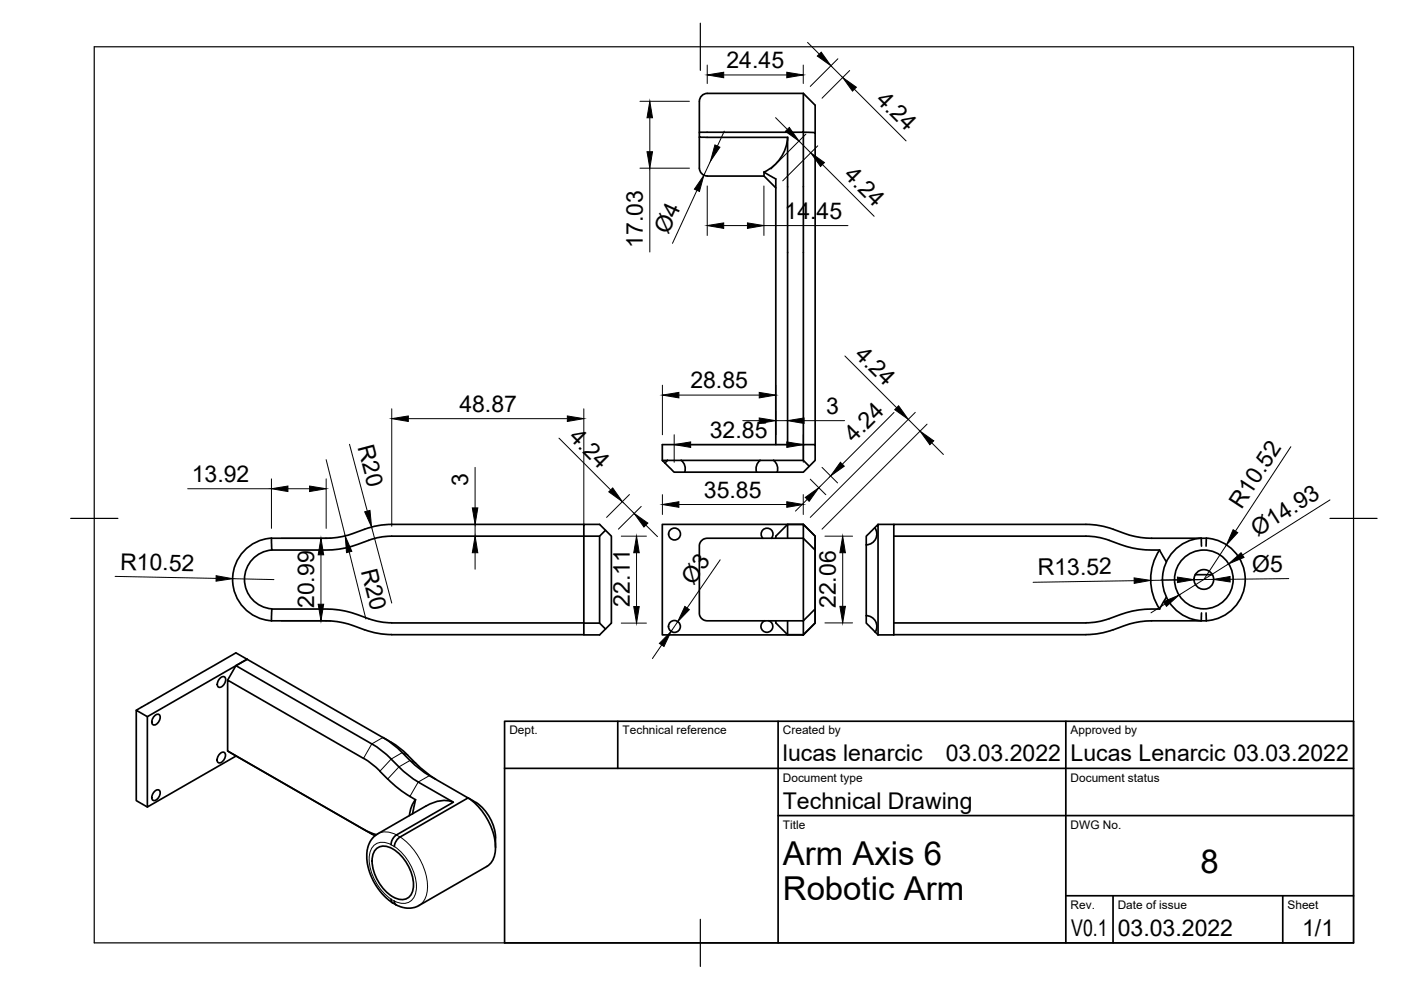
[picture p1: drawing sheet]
<svg xmlns="http://www.w3.org/2000/svg" width="297mm" height="210mm" viewBox="0 0 297 210" stroke-linecap="round" stroke-linejoin="round" font-family="sans-serif">
<!-- layer: Sichtbar -->
<g fill="none" stroke="#000" stroke-width=".36">
<path d="M170.3 19.8v8.2l-22 .1v-6.6M170.3 19.8l2.5 2.5v5.8M170.3 19.8h-20.3a1.66 1.66 0 0 0-1.7 1.7M148.3 28.1v1h.3h18.4v65.2M148.3 29.1v6.6M148.3 35.6a1.66 1.66 0 0 0 1.7 1.7h12l2.5 2.5M162 36.5v.8M162 36.5l2.5 1.4v56.4M167 29.1a8.8 8.8 0 0 1-5 7.4M141.5 97.6l-.5 .6M144.4 97.6a2.3 2.3 0 0 1 .8 2.5M161.2 97.6a2.3 2.3 0 0 0-.8 2.5"/>
<path d="M164 97.6a2.3 2.3 0 0 1 .8 2.5M170.3 97.6v-3.3h2.5v3.3l-1.2 1.3M172.8 94.3v-66.2l-2.5-.1v66.3h-29.9v3.3M57.6 114.1a8.8 8.8 0 0 0-8.3 8.8 8.8 8.8 0 0 0 8.3 8.7M57.6 114.1v2.5h11.5a23.2 23.2 0 0 0 9.7-2.3l2.1-.5 2.2-.1h40.7v-2.5h3.3l2.5 2.5v18.4l-2.5 2.5h-3.3v-2.5h3.3M57.6 116.6a6.3 6.3 0 0 0-5.8 6.3 6.3 6.3 0 0 0 5.8 6.2M123.8 111.2h-40.7a16.7 16.7 0 0 0-5.8 1 19.9 19.9 0 0 1-8.2 1.9h-11.5M127.1 113.7h-3.3v18.4M128.4 112.4l-1.3 1.3v18.4l1.3 1.3M140.4 111.2h29.9l2.5 2.5v18.4l-2.5 2.5h-29.9zM145.2 100.1h-1.3a1.2 1.2 0 0 1-1.6-.6l-1.9-1.9h29.9l1.3 1.3-1.3 1.2h-9.9M145.2 100.1h15.2"/>
<path d="M148.7 114.7l.4-.4 .8-.2h20.4v17.5h-20.4l-1-.4-.5-.5-.1-.6v-14.5zM163.5 114.1a1.26 1.26 0 0 0 0-1.7 1.26 1.26 0 0 0-1.8 0 1.26 1.26 0 0 0 0 1.7M167 111.2l-2.5 2.5v.4M167 114.1v-2.9h3.3v2.9l2.5 2.5v12.5M170.3 111.2l2.5 2.5v2.9M183.7 115.5v15M185.5 111.9l-1.2 1.2a1.08 1.08 0 0 0-.6 1.4v1M185.5 111.9l.7-.7v23.4M185.5 111.9a2.3 2.3 0 0 1-1.8 3.6M186.2 111.2h3.3M189.5 113.7h40.7l2.2 .1 2.1 .5a23.7 23.7 0 0 0 11.4 2.3M245.9 116.6l1.4 2.5"/>
<path d="M245.9 116.6a11.3 11.3 0 0 0 0 12.5M254.7 115.8v-1.6a7.3 7.3 0 0 0-5.9 2.6 8.8 8.8 0 0 0-1.7 9.3 8.8 8.8 0 0 0 7.6 5.5h-10.5a21.9 21.9 0 0 0-8.9 2.2l-2.8 .6-2.3 .1M255.7 115.8l.1-1.7h-11.6a21.5 21.5 0 0 1-8.9-2.1l-2.8-.7-2.3-.1h-40.7v23.4h-3.3M255.8 114.1a8.8 8.8 0 0 1 8.2 8.8 8.8 8.8 0 0 1-8.2 8.7M52.4 139.8l-21.2 12.1v19.2l18.9-10.8M52.4 139.8l-2.4 1.3-1.7 3.1M52.4 139.8l28.8 16.6M52.5 139.8l-2.5-1.4-21.1 12.2M57.6 131.6h11.5a21.9 21.9 0 0 1 8.9 2.2l2.9 .6 2.2 .1M57.6 131.6v-2.5h11.5a23.5 23.5 0 0 1 9.7 2.3l2.1 .5 2.2 .2M83.1 134.6h40.7M83.1 132.1h40.7"/>
<path d="M163 131.6a1.26 1.26 0 0 1 .6 1.9 1.26 1.26 0 0 1-2 0 1.26 1.26 0 0 1 .6-1.9M164.5 131.6v.5l2.5 2.5h3.3M167 131.6v3M170.3 131.6v3M170.3 131.6l2.5-2.5v3l-2.5 2.5M183.7 130.5v.8a1.1 1.1 0 0 0 .6 1.5l1.3 1.2M183.7 130.5a2.3 2.3 0 0 1 1.9 3.5M185.6 134l.6 .6M189.5 134.6h40.7M189.5 132.1h40.7M245.9 129.1a24.1 24.1 0 0 0-11.4 2.3l-2.1 .5-2.2 .2M247.3 126.6l-1.4 2.5"/>
<path d="M253.4 121.8h3.6M254.7 130v1.6h1.1l-.1-1.6M31.2 151.9l-2.3-1.3v19.1l2.3 1.4M32.8 151.8a.65 .65 0 0 1 1.1-.1 1.54 1.54 0 0 1-1.5 2 1.42 1.42 0 0 1 .4-1.9zM46.6 159.8a.65 .65 0 0 1 1.1-.1 1.54 1.54 0 0 1-1.4 2 1.42 1.42 0 0 1 .3-1.9zM46.7 143.8a.65 .65 0 0 1 1.1-.1 1.54 1.54 0 0 1-1.5 2 1.42 1.42 0 0 1 .4-1.9zM48.3 159.2l1.7 1.1M50 141.1l28.8 16.6a23.9 23.9 0 0 1 5.8 4.9l1.7 1.6 1.8 1.2 8 4.7-12.2 7-.8 1-.2 1M81.2 156.4a23.9 23.9 0 0 1 5.7 4.8l2.4 2.1 1.7 1.1M81.2 156.4l2.8 1.7 2.5 2M32.8 167.8a.65 .65 0 0 1 1.1-.1 1.54 1.54 0 0 1-1.5 2 1.42 1.42 0 0 1 .4-1.9zM50 160.3l29.5 16.9"/>
<path d="M77.1 160.8l-28.8-16.6v15l28.8 16.6 2.7 1.2M77.1 160.8l2 1.4 1.5 1.3M79.9 179.9a3.3 3.3 0 0 1 4.1 .6 9.4 9.4 0 0 1 3.6 8 2.45 2.45 0 0 1-3.5 2 9.2 9.2 0 0 1-5.1-8.8l.2-.8zM80.5 163.5a28.4 28.4 0 0 0 7.6 6.1M86.4 160.1l1.7 1.7a23.2 23.2 0 0 0 4.3 3.4M88.1 169.6l-.6 2.9M88.1 169.6l-.9 1.4-.4 1.9M91 164.5l8.2 4.7-14.4 8.3-.9 .9-.3 1.1M96.1 170.1a6.5 6.5 0 0 0-5.8 .8l-10.3 6-1.2 1.1-.7 1.3-.3 1.1v1.6l.2 1.7 .6 1.9 .9 1.7 1 1.6 1.4 1.5 1.3 1M99.2 169.2l1.7 1M99.2 169.2a13.4 13.4 0 0 1 5.8 11.5 4 4 0 0 1-1.8 3l-14.5 8.4-1.2 .4a4.6 4.6 0 0 1-3.8-1l-.1-.4M101 170.2a10.1 10.1 0 0 1 4.1 9.5"/>
<path d="M82.9 190.7l.2 .6 .9 .5"/>
<circle cx="143" cy="113.2" r="1.26"/>
<circle cx="143" cy="132.8" r="1.26"/>
<circle cx="255.2" cy="122.9" r="2.09"/>
<circle cx="255.2" cy="122.9" r="6.2"/>
</g>
<!-- layer: Sichtbar schmal -->
<path d="M81.2 156.4l-2.4 1.3-1.7 3.1M77.1 175.8l1.7 1M80.1 176.8a4.1 4.1 0 0 1 4 .2M82.9 179.1a2.88 2.88 0 0 0-4.6 2.1 10.8 10.8 0 0 0 5.3 9.9M82.9 179.1l.7 .4M83.6 179.5a10.9 10.9 0 0 1 4.6 9.4 2.88 2.88 0 0 1-4.6 2.2M84.1 177a13.2 13.2 0 0 1 6.5 12 4 4 0 0 1-1.8 3M86.4 160.1l-1.1-.5-2.4 1.3-2.4 2.6M88.1 161.8l-1.2-.6-2.3 1.4-2.4 2.6M91 164.5l-2.3 1.3-1.8 3.1" fill="none" stroke="#000" stroke-width=".21"/>
<!-- layer: Border -->
<path d="M20 9.9h267v190h-267zM148.5 4.9v10M15 109.9h10M282 109.9h10M148.5 194.9v10" fill="none" stroke="#000" stroke-width=".25"/>
<!-- layer: TitleBlock -->
<path d="M107 152.9h180v47h-180zM131 152.9v10M165 152.9v47M226 152.9v47M107 162.9h180M165 172.9h122M226 189.9h61M236 189.9v10M272 189.9v10" fill="none" stroke="#000" stroke-width=".36"/>
<!-- layer: Dimensions -->
<g fill="none" stroke="#000" stroke-width=".21">
<path d="M149.9 13.8v3.9M153.4 15.9h13.4M170.3 13.8v3.9M171.2 9l2.5 2.5M176.2 13.9l2.5 2.5M177.7 12.5l-5.9 5.8M180.1 15l-5.8 5.8M181.1 18.9l11 11M135.7 21.5h10.5M135.7 35.7h10.5M137.8 25v7.2M137.8 35.7v17.7"/>
<path d="M149.9 39.4v10.5M150.6 34.2l-1.4 3M153.6 27.8l-1.5 3.2M162 39.4v10.5M164.4 24.9l2.5 2.5M169.4 29.9l2.5 2.5M170.9 28.4l-7.5 7.4M173.4 30.9l-7.5 7.4M174.4 34.9l10.9 11M147.8 40.4l-5.2 11.2M153.4 47.8h5.1M162 47.8h17.8"/>
<path d="M179.1 75.5l11 10.9M69.2 97.5l4 16.1M74.1 94.2l3.8 14.2M83.1 86.7v24.9M86.6 88.8h33.7M100.7 99.1v8.6M118.5 92.9l11 11M123.8 86.7v24.9M140.4 81.7v10.5M142.9 92.2v5.8M143.9 83.8h17.1M146.4 94.3h20.4"/>
<path d="M157.5 89.2h3.5M164.5 81.7v10.5M164.5 89.2h2.5M167 87.1v5.1M170.3 92.2v5.8M170.5 89.2h8.6M174.3 99.1l3.3 3.3M189.5 87.5l-10.9 10.9M192.6 88.9l2.5 2.5M194.1 87.4l-22.3 22.3M196.6 89.9l-22.3 22.3M197.5 93.9l2.5 2.5"/>
<path d="M273.7 94.7l-11.8 17.9M39.8 103.6h17.8M57.6 101.5v10.5M59.6 114.1h10.5M61 103.6h4.6M68.1 117.6v10.5M69.2 101.5v10.5M74 117l3.6 14.2M78.8 111.8l4.3 16.1M100.7 111.2v2.5M100.7 117.2v3.5M131.7 113.7h5.4"/>
<path d="M132 106.4l2.5 2.5M133.5 104.9l-4.9 4.8M135 117.2v11.4M136 107.4l-4.9 4.8M136.9 111.3l2.5 2.5M140.4 104.9v4.2M143.9 107h22.9M152.7 118.7l-7 10.2M170.3 104.9v4.2M171.1 105.9l-2.4 2.5M171.8 101.6l3.3 3.3M174.9 113.7h5.9"/>
<path d="M176.1 100.9l-2.5 2.5M178.7 117.2v11.4M260 115.5l-4.8 7.4-11.2 .2M260.5 119.6l-10.5 6.6M282 106l-18.6 11.7M24.4 122.2l21.4 .4M49.3 122.7l8.8 .2M59.6 131.6h10.5M131.7 132.1h5.4M140.3 136.8l-2 2.8M143.7 131.8l-1.4 2.1M174.9 132.1h5.9"/>
<path d="M240.5 123.1l-21.5 .4M247 128.1l-3 1.8M249.6 122.9l-3.5 .1M257.3 122.8l-4.2 .1M273.2 122.7l-12.4 .1"/>
</g>
<g fill="#000" stroke="#000" stroke-width=".21">
<path d="M149.9 15.9l3.5-.6v1.2zM166.8 15.3l3.5 .6-3.5 .6zM173.3 11.9l.8-.8 2.1 2.8zM178.7 16.4l2.9 2.1-.9 .8zM137.8 21.5l.5 3.5h-1.1zM137.2 32.2h1.1l-.5 3.5zM151.6 30.7l1 .5-2 3zM166.5 27.8l.8-.8 2.1 2.9zM171.9 32.4l2.9 2.1-.8 .8zM149.2 37.2l-.9 3.4-1.1-.5zM149.9 47.8l3.5-.5v1.1zM158.5 47.3l3.5 .5-3.5 .6z"/>
<path d="M83.1 88.8l3.5-.6v1.2zM120.3 88.2l3.5 .6-3.5 .6zM140.4 83.8l3.5-.6v1.2zM142.9 94.3l3.5-.6v1.2zM161 83.2l3.5 .6-3.5 .6zM161 88.6l3.5 .6-3.5 .6zM166.8 93.7l3.5 .6-3.5 .6zM167 89.2l3.5-.6v1.2zM178.2 98l.8 .8-2.9 2.1zM189.7 86.9l.8-.9 2.1 2.9zM195.1 91.4l2.9 2.1-.9 .8zM57.6 103.6l3.4-.5v1.1z"/>
<path d="M65.6 103.1l3.6 .5-3.6 .6zM68.1 114.1l.5 3.5h-1.1zM73.2 113.6l1.4 3.3-1.1 .3zM77.3 108.5l1.1-.3 .4 3.6zM100.7 113.7l.6 3.5h-1.2zM100.1 107.7h1.2l-.6 3.5zM129.1 104.3l.8-.8 2.1 2.9zM135 113.7l.5 3.5h-1.1zM134.5 108.9l2.9 2-.9 .8zM140.4 107l3.5-.6v1.2zM166.8 106.4l3.5 .6-3.5 .6zM170.7 105.5l2.9-2.1-2 2.9z"/>
<path d="M178.7 113.7l.5 3.5h-1.1zM261.5 112.3l.9 .6-2.4 2.6zM260.5 119.6l2.6-2.4 .7 1zM45.8 122.1l3.5 .6-3.5 .5zM67.5 128.1h1.1l-.5 3.5zM134.4 128.6h1.1l-.5 3.5zM142.3 133.9l-1.5 3.2-1-.7zM145.2 128.6l1 .7-2.5 2.5zM178.1 128.6h1.1l-.5 3.5zM240.5 122.5l3.5 .6-3.5 .6zM246.7 127.6l3.3-1.4-2.7 2.4zM249.6 122.4l3.5 .5-3.5 .6z"/>
<path d="M257.3 122.8l3.5-.6v1.2z"/>
</g>
<g font-size="7">
<text x="166" y="183.4">Arm Axis 6</text>
<text x="254.5" y="185.2">8</text>
<text x="166" y="190.9">Robotic Arm</text>
</g>
<g font-size="4.9">
<text x="154" y="14.4">24.45</text>
<text x="185.5" y="21.4" transform="rotate(45 185.5 21.4)">4.24</text>
<text x="178.8" y="37.3" transform="rotate(45 178.8 37.3)">4.24</text>
<text x="166.3" y="46.4">14.45</text>
<text x="136.3" y="52.6" transform="rotate(-90 136.3 52.6)">17.03</text>
<text x="141.7" y="49.9" transform="rotate(-65 141.7 49.9)">Ø4</text>
<text x="181.1" y="75.4" transform="rotate(45 181.1 75.4)">4.24</text>
<text x="146.4" y="82.3">28.85</text>
<text x="97.4" y="87.3">48.87</text>
<text x="175.2" y="87.7">3</text>
<text x="75.8" y="94.8" transform="rotate(75 75.8 94.8)">R20</text>
<text x="120.5" y="92.9" transform="rotate(45 120.5 92.9)">4.24</text>
<text x="150.5" y="92.8">32.85</text>
<text x="181" y="94" transform="rotate(-45 181 94)">4.24</text>
<text x="40.7" y="102.2">13.92</text>
<text x="99.3" y="103" transform="rotate(-90 99.3 103)">3</text>
<text x="149.2" y="105.5">35.85</text>
<text x="263.2" y="108" transform="rotate(-57 263.2 108)">R10.52</text>
<text x="266.6" y="113.9" transform="rotate(-32 266.6 113.9)">Ø14.93</text>
<text x="25.4" y="120.8" transform="rotate(1 25.4 120.8)">R10.52</text>
<text x="76.5" y="121" transform="rotate(76 76.5 121)">R20</text>
<text x="147.1" y="124.2" transform="rotate(-56 147.1 124.2)">Ø3</text>
<text x="220" y="122" transform="rotate(-1 220 122)">R13.52</text>
<text x="265.5" y="121.2" transform="rotate(-1 265.5 121.2)">Ø5</text>
<text x="66.6" y="129" transform="rotate(-90 66.6 129)">20.99</text>
<text x="133.6" y="128.6" transform="rotate(-90 133.6 128.6)">22.11</text>
<text x="177.2" y="129" transform="rotate(-90 177.2 129)">22.06</text>
<text x="166" y="161.4">lucas lenarcic</text>
<text x="200.5" y="161.4">03.03.2022</text>
<text x="227" y="161.4">Lucas Lenarcic 03.03.2022</text>
<text x="166" y="171.4">Technical Drawing</text>
<text x="227.1" y="198.6">V0.1</text>
<text x="237" y="198.4">03.03.2022</text>
<text x="276.1" y="198.6">1/1</text>
</g>
<g font-size="2.5">
<text x="108" y="155.7">Dept.</text>
<text x="132" y="155.7">Technical reference</text>
<text x="166" y="155.7">Created by</text>
<text x="227" y="155.7">Approved by</text>
<text x="166" y="165.7">Document type</text>
<text x="227" y="165.7">Document status</text>
<text x="166" y="175.7">Title</text>
<text x="227" y="175.7">DWG No.</text>
<text x="227" y="192.7">Rev.</text>
<text x="237" y="192.7">Date of issue</text>
<text x="273" y="192.7">Sheet</text>
</g>
</svg>
